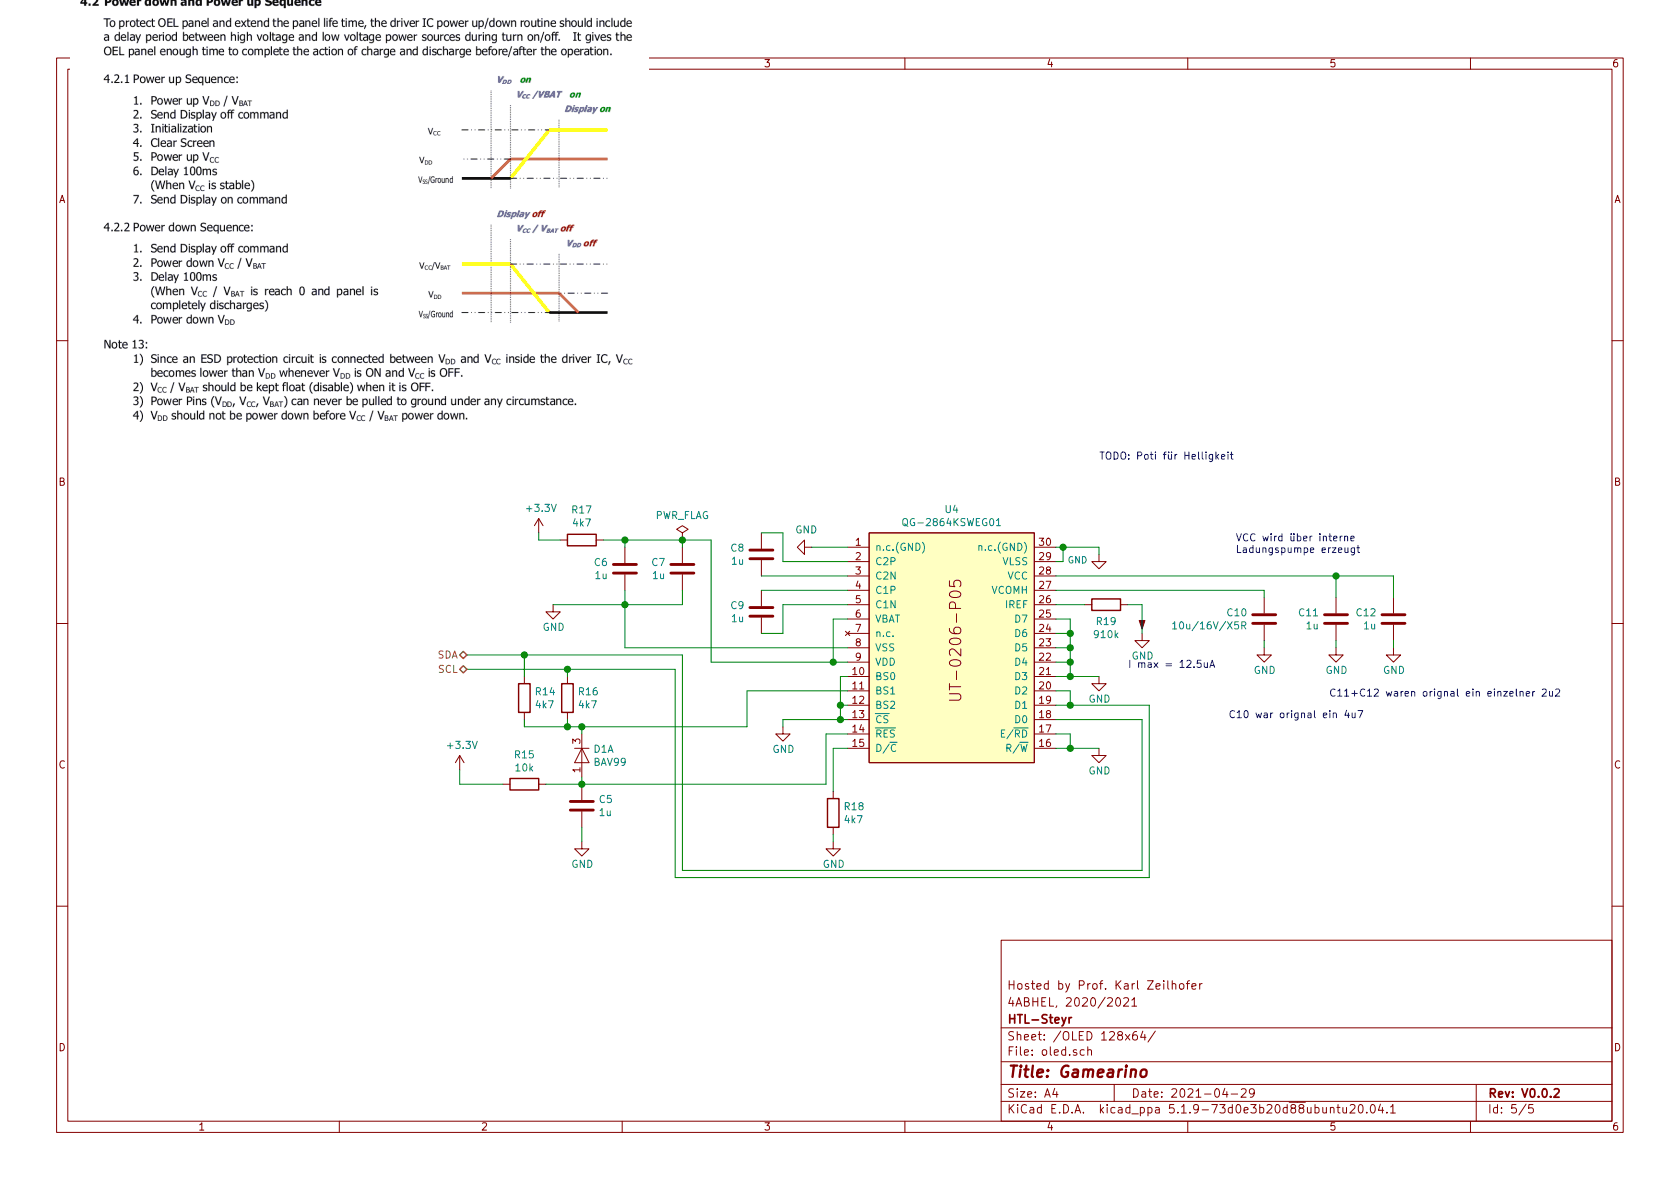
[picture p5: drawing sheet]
EESchema Schematic File Version 4
EELAYER 30 0
EELAYER END
$Descr A4 11693 8268
encoding utf-8
Sheet 5 5
Title "Gamearino"
Date "2021-04-29"
Rev "V0.0.2"
Comp "HTL-Steyr"
Comment1 "4ABHEL, 2020/2021"
Comment2 "Hosted by Prof. Karl Zeilhofer"
Comment3 ""
Comment4 ""
$EndDescr
Wire Wire Line
	7350 5100 7450 5100
Wire Wire Line
	7450 5100 7450 5200
Wire Wire Line
	7450 5200 7350 5200
Wire Wire Line
	7350 4300 7450 4300
Wire Wire Line
	7450 4300 7450 4400
Connection ~ 7450 4700
Wire Wire Line
	7450 4700 7350 4700
Wire Wire Line
	7350 4600 7450 4600
Connection ~ 7450 4600
Wire Wire Line
	7450 4600 7450 4700
Wire Wire Line
	7350 4500 7450 4500
Connection ~ 7450 4500
Wire Wire Line
	7450 4500 7450 4600
Wire Wire Line
	7350 4400 7450 4400
Connection ~ 7450 4400
Wire Wire Line
	7450 4400 7450 4500
$Comp
L Device:R R19
U 1 1
P 7700 4200
F 0 "R19" V 7815 4200 50  0000 C CNN
F 1 "910k" V 7906 4200 50  0000 C CNN
F 2 "Resistor_SMD:R_0603_1608Metric" V 7630 4200 50  0001 C CNN
F 3 "~" H 7700 4200 50  0001 C CNN
	1    7700 4200
	0    1    1    0   
$EndComp
Wire Wire Line
	7950 4400 7950 4200
Wire Wire Line
	7950 4200 7850 4200
Text Notes 7850 4650 0    50   ~ 0
I max = 12.5uA
$Comp
L htl_virtual:ARROW #ARROW1
U 1 1
P 7950 4350
F 0 "#ARROW1" V 8050 4350 50  0001 C CNN
F 1 "ARROW" V 7850 4350 50  0001 C CNN
F 2 "" V 7880 4350 50  0001 C CNN
F 3 "" H 7950 4330 50  0001 C CNN
	1    7950 4350
	1    0    0    -1  
$EndComp
Wire Wire Line
	8800 4500 8800 4450
Wire Wire Line
	8800 4150 8800 4100
Wire Wire Line
	9300 4000 9300 4150
Wire Wire Line
	9300 4500 9300 4450
$Comp
L Device:C C7
U 1 1
P 4750 3950
F 0 "C7" H 4635 3996 50  0000 R CNN
F 1 "1u" H 4635 3905 50  0000 R CNN
F 2 "Capacitor_SMD:C_0603_1608Metric" H 4788 3800 50  0001 C CNN
F 3 "~" H 4750 3950 50  0001 C CNN
F 4 "C1592" H 4750 3950 50  0001 C CNN "DistOrderNr"
F 5 "LCSC" H 4750 3950 50  0001 C CNN "Distributor"
F 6 "CL10A105KO8NNNC" H 4750 3950 50  0001 C CNN "ManPartNr"
F 7 "Samsung" H 4750 3950 50  0001 C CNN "Manufacturer"
F 8 "1uF ±10% 16V X5R" H 4750 3950 50  0001 C CNN "Notes"
F 9 "0.0039" H 4750 3950 50  0001 C CNN "PriceEUR"
F 10 "500" H 4750 3950 50  0001 C CNN "PriceForQty"
	1    4750 3950
	1    0    0    -1  
$EndComp
$Comp
L Device:C C6
U 1 1
P 4350 3950
F 0 "C6" H 4235 3996 50  0000 R CNN
F 1 "1u" H 4235 3905 50  0000 R CNN
F 2 "Capacitor_SMD:C_0603_1608Metric" H 4388 3800 50  0001 C CNN
F 3 "~" H 4350 3950 50  0001 C CNN
F 4 "C1592" H 4350 3950 50  0001 C CNN "DistOrderNr"
F 5 "LCSC" H 4350 3950 50  0001 C CNN "Distributor"
F 6 "CL10A105KO8NNNC" H 4350 3950 50  0001 C CNN "ManPartNr"
F 7 "Samsung" H 4350 3950 50  0001 C CNN "Manufacturer"
F 8 "1uF ±10% 16V X5R" H 4350 3950 50  0001 C CNN "Notes"
F 9 "0.0039" H 4350 3950 50  0001 C CNN "PriceEUR"
F 10 "500" H 4350 3950 50  0001 C CNN "PriceForQty"
	1    4350 3950
	1    0    0    -1  
$EndComp
Wire Wire Line
	4750 3800 4750 3750
Wire Wire Line
	4350 3800 4350 3750
Connection ~ 7450 5200
Wire Wire Line
	7650 5200 7450 5200
Wire Wire Line
	7650 4700 7450 4700
Wire Wire Line
	7450 4800 7350 4800
Wire Wire Line
	7350 4900 7450 4900
Wire Wire Line
	7450 4900 7450 4800
Text Notes 8600 3850 0    50   ~ 0
VCC wird über interne \nLadungspumpe erzeugt
Text Notes 7650 3200 0    50   ~ 0
TODO: Poti für Helligkeit
$Comp
L Device:C C9
U 1 1
P 5300 4250
F 0 "C9" H 5185 4296 50  0000 R CNN
F 1 "1u" H 5185 4205 50  0000 R CNN
F 2 "Capacitor_SMD:C_0603_1608Metric" H 5338 4100 50  0001 C CNN
F 3 "~" H 5300 4250 50  0001 C CNN
F 4 "C1592" H 5300 4250 50  0001 C CNN "DistOrderNr"
F 5 "LCSC" H 5300 4250 50  0001 C CNN "Distributor"
F 6 "CL10A105KO8NNNC" H 5300 4250 50  0001 C CNN "ManPartNr"
F 7 "Samsung" H 5300 4250 50  0001 C CNN "Manufacturer"
F 8 "1uF ±10% 16V X5R" H 5300 4250 50  0001 C CNN "Notes"
F 9 "0.0039" H 5300 4250 50  0001 C CNN "PriceEUR"
F 10 "500" H 5300 4250 50  0001 C CNN "PriceForQty"
	1    5300 4250
	1    0    0    -1  
$EndComp
$Comp
L Device:C C8
U 1 1
P 5300 3850
F 0 "C8" H 5185 3896 50  0000 R CNN
F 1 "1u" H 5185 3805 50  0000 R CNN
F 2 "Capacitor_SMD:C_0603_1608Metric" H 5338 3700 50  0001 C CNN
F 3 "~" H 5300 3850 50  0001 C CNN
F 4 "C1592" H 5300 3850 50  0001 C CNN "DistOrderNr"
F 5 "LCSC" H 5300 3850 50  0001 C CNN "Distributor"
F 6 "CL10A105KO8NNNC" H 5300 3850 50  0001 C CNN "ManPartNr"
F 7 "Samsung" H 5300 3850 50  0001 C CNN "Manufacturer"
F 8 "1uF ±10% 16V X5R" H 5300 3850 50  0001 C CNN "Notes"
F 9 "0.0039" H 5300 3850 50  0001 C CNN "PriceEUR"
F 10 "500" H 5300 3850 50  0001 C CNN "PriceForQty"
	1    5300 3850
	1    0    0    -1  
$EndComp
Wire Wire Line
	5450 3900 5900 3900
Wire Wire Line
	5300 3700 5450 3700
Wire Wire Line
	5450 3700 5450 3900
$Comp
L Device:R R?
U 1 1
P 4050 3750
AR Path="/6029C673" Ref="R?"  Part="1" 
AR Path="/5F8674B3/6029C673" Ref="R17"  Part="1" 
F 0 "R17" V 4257 3750 50  0000 C CNN
F 1 "4k7" V 4166 3750 50  0000 C CNN
F 2 "Resistor_SMD:R_0603_1608Metric" V 3980 3750 50  0001 C CNN
F 3 "~" H 4050 3750 50  0001 C CNN
	1    4050 3750
	0    -1   -1   0   
$EndComp
$Comp
L power:+3.3V #PWR023
U 1 1
P 3750 3700
F 0 "#PWR023" H 3750 3550 50  0001 C CNN
F 1 "+3.3V" H 3765 3873 50  0000 C CNN
F 2 "" H 3750 3700 50  0001 C CNN
F 3 "" H 3750 3700 50  0001 C CNN
	1    3750 3700
	1    0    0    -1  
$EndComp
Wire Wire Line
	3750 3700 3750 3750
Wire Wire Line
	3750 3750 3900 3750
Wire Wire Line
	4200 3750 4350 3750
Wire Wire Line
	4750 3750 4350 3750
Connection ~ 4350 3750
Connection ~ 4750 3750
Wire Wire Line
	4950 3750 4750 3750
$Comp
L power:GND #PWR027
U 1 1
P 5650 3800
F 0 "#PWR027" H 5650 3550 50  0001 C CNN
F 1 "GND" V 5527 3763 50  0000 C CNN
F 2 "" H 5650 3800 50  0001 C CNN
F 3 "" H 5650 3800 50  0001 C CNN
	1    5650 3800
	0    1    1    0   
$EndComp
$Comp
L power:GND #PWR024
U 1 1
P 3850 4200
F 0 "#PWR024" H 3850 3950 50  0001 C CNN
F 1 "GND" H 3854 4045 50  0000 C CNN
F 2 "" H 3850 4200 50  0001 C CNN
F 3 "" H 3850 4200 50  0001 C CNN
	1    3850 4200
	1    0    0    -1  
$EndComp
Wire Wire Line
	5900 4700 5850 4700
Wire Wire Line
	5850 4700 5850 4900
Wire Wire Line
	5900 5000 5850 5000
$Comp
L power:GND #PWR026
U 1 1
P 5450 5050
F 0 "#PWR026" H 5450 4800 50  0001 C CNN
F 1 "GND" H 5454 4895 50  0000 C CNN
F 2 "" H 5450 5050 50  0001 C CNN
F 3 "" H 5450 5050 50  0001 C CNN
	1    5450 5050
	1    0    0    -1  
$EndComp
Wire Wire Line
	5450 5000 5450 5050
Connection ~ 5850 5000
Wire Wire Line
	5850 5000 5450 5000
$Comp
L power:GND #PWR032
U 1 1
P 7950 4400
F 0 "#PWR032" H 7950 4150 50  0001 C CNN
F 1 "GND" H 7954 4245 50  0000 C CNN
F 2 "" H 7950 4400 50  0001 C CNN
F 3 "" H 7950 4400 50  0001 C CNN
	1    7950 4400
	1    0    0    -1  
$EndComp
$Comp
L power:GND #PWR033
U 1 1
P 8800 4500
F 0 "#PWR033" H 8800 4250 50  0001 C CNN
F 1 "GND" H 8804 4345 50  0000 C CNN
F 2 "" H 8800 4500 50  0001 C CNN
F 3 "" H 8800 4500 50  0001 C CNN
	1    8800 4500
	1    0    0    -1  
$EndComp
$Comp
L power:GND #PWR034
U 1 1
P 9300 4500
F 0 "#PWR034" H 9300 4250 50  0001 C CNN
F 1 "GND" H 9304 4345 50  0000 C CNN
F 2 "" H 9300 4500 50  0001 C CNN
F 3 "" H 9300 4500 50  0001 C CNN
	1    9300 4500
	1    0    0    -1  
$EndComp
$Comp
L power:GND #PWR029
U 1 1
P 7650 3850
F 0 "#PWR029" H 7650 3600 50  0001 C CNN
F 1 "GND" H 7573 3813 45  0000 R CNN
F 2 "" H 7650 3850 50  0001 C CNN
F 3 "" H 7650 3850 50  0001 C CNN
	1    7650 3850
	1    0    0    -1  
$EndComp
$Comp
L power:GND #PWR030
U 1 1
P 7650 4700
F 0 "#PWR030" H 7650 4450 50  0001 C CNN
F 1 "GND" H 7654 4545 50  0000 C CNN
F 2 "" H 7650 4700 50  0001 C CNN
F 3 "" H 7650 4700 50  0001 C CNN
	1    7650 4700
	1    0    0    -1  
$EndComp
$Comp
L power:GND #PWR031
U 1 1
P 7650 5200
F 0 "#PWR031" H 7650 4950 50  0001 C CNN
F 1 "GND" H 7654 5045 50  0000 C CNN
F 2 "" H 7650 5200 50  0001 C CNN
F 3 "" H 7650 5200 50  0001 C CNN
	1    7650 5200
	1    0    0    -1  
$EndComp
Wire Wire Line
	5650 3800 5900 3800
Wire Wire Line
	5900 4600 5800 4600
Wire Wire Line
	4950 3750 4950 4600
Wire Wire Line
	5800 4300 5800 4600
Wire Wire Line
	5800 4300 5900 4300
Connection ~ 5800 4600
Wire Wire Line
	5800 4600 4950 4600
Wire Wire Line
	4350 4200 3850 4200
Wire Wire Line
	4350 4100 4350 4200
Wire Wire Line
	4750 4200 4350 4200
Wire Wire Line
	4750 4100 4750 4200
Connection ~ 4350 4200
Wire Wire Line
	5900 4500 4350 4500
Wire Wire Line
	4350 4500 4350 4200
Wire Wire Line
	7350 5000 7950 5000
Connection ~ 7450 4900
$Comp
L Device:R R?
U 1 1
P 5800 5650
AR Path="/6035A676" Ref="R?"  Part="1" 
AR Path="/5F8674B3/6035A676" Ref="R18"  Part="1" 
F 0 "R18" H 5870 5696 50  0000 L CNN
F 1 "4k7" H 5870 5605 50  0000 L CNN
F 2 "Resistor_SMD:R_0603_1608Metric" V 5730 5650 50  0001 C CNN
F 3 "~" H 5800 5650 50  0001 C CNN
	1    5800 5650
	1    0    0    -1  
$EndComp
$Comp
L power:GND #PWR028
U 1 1
P 5800 5850
F 0 "#PWR028" H 5800 5600 50  0001 C CNN
F 1 "GND" H 5804 5695 50  0000 C CNN
F 2 "" H 5800 5850 50  0001 C CNN
F 3 "" H 5800 5850 50  0001 C CNN
	1    5800 5850
	1    0    0    -1  
$EndComp
Wire Wire Line
	5900 5200 5800 5200
Wire Wire Line
	5800 5800 5800 5850
Wire Wire Line
	5900 5100 5750 5100
Wire Wire Line
	7350 3800 7400 3800
Wire Wire Line
	7650 3800 7650 3850
Wire Wire Line
	7350 3900 7400 3900
Wire Wire Line
	7400 3900 7400 3800
Connection ~ 7400 3800
Wire Wire Line
	7400 3800 7650 3800
Wire Wire Line
	7350 4200 7550 4200
Wire Wire Line
	7350 4000 9300 4000
Wire Wire Line
	7350 4100 8800 4100
Wire Wire Line
	5900 4100 5300 4100
Wire Wire Line
	5900 4200 5450 4200
Wire Wire Line
	5450 4200 5450 4400
Wire Wire Line
	5450 4400 5300 4400
Wire Wire Line
	5900 4800 5200 4800
Wire Wire Line
	8000 4900 8000 6100
Wire Wire Line
	7450 4900 8000 4900
Wire Wire Line
	7950 5000 7950 6050
Wire Wire Line
	5800 5200 5800 5500
Wire Wire Line
	4050 5450 5750 5450
$Comp
L Device:C C5
U 1 1
P 4050 5600
F 0 "C5" H 4165 5646 50  0000 L CNN
F 1 "1u" H 4165 5555 50  0000 L CNN
F 2 "Capacitor_SMD:C_0603_1608Metric" H 4088 5450 50  0001 C CNN
F 3 "~" H 4050 5600 50  0001 C CNN
F 4 "C1592" H 4050 5600 50  0001 C CNN "DistOrderNr"
F 5 "LCSC" H 4050 5600 50  0001 C CNN "Distributor"
F 6 "CL10A105KO8NNNC" H 4050 5600 50  0001 C CNN "ManPartNr"
F 7 "Samsung" H 4050 5600 50  0001 C CNN "Manufacturer"
F 8 "1uF ±10% 16V X5R" H 4050 5600 50  0001 C CNN "Notes"
F 9 "0.0039" H 4050 5600 50  0001 C CNN "PriceEUR"
F 10 "500" H 4050 5600 50  0001 C CNN "PriceForQty"
	1    4050 5600
	1    0    0    -1  
$EndComp
Wire Wire Line
	3800 5450 4050 5450
Wire Wire Line
	4050 5100 4050 5050
Wire Wire Line
	4050 5750 4050 5850
$Comp
L power:GND #PWR025
U 1 1
P 4050 5850
F 0 "#PWR025" H 4050 5600 50  0001 C CNN
F 1 "GND" H 4054 5695 50  0000 C CNN
F 2 "" H 4050 5850 50  0001 C CNN
F 3 "" H 4050 5850 50  0001 C CNN
	1    4050 5850
	1    0    0    -1  
$EndComp
$Comp
L Device:R R?
U 1 1
P 3650 4850
AR Path="/6036B9B6" Ref="R?"  Part="1" 
AR Path="/5F8674B3/6036B9B6" Ref="R14"  Part="1" 
F 0 "R14" H 3720 4896 50  0000 L CNN
F 1 "4k7" H 3720 4805 50  0000 L CNN
F 2 "Resistor_SMD:R_0603_1608Metric" V 3580 4850 50  0001 C CNN
F 3 "~" H 3650 4850 50  0001 C CNN
	1    3650 4850
	1    0    0    -1  
$EndComp
Wire Wire Line
	3200 5450 3500 5450
Wire Wire Line
	3200 5350 3200 5450
$Comp
L power:+3.3V #PWR022
U 1 1
P 3200 5350
F 0 "#PWR022" H 3200 5200 50  0001 C CNN
F 1 "+3.3V" H 3215 5523 50  0000 C CNN
F 2 "" H 3200 5350 50  0001 C CNN
F 3 "" H 3200 5350 50  0001 C CNN
	1    3200 5350
	1    0    0    -1  
$EndComp
$Comp
L Device:R R15
U 1 1
P 3650 5450
F 0 "R15" V 3443 5450 50  0000 C CNN
F 1 "10k" V 3534 5450 50  0000 C CNN
F 2 "Resistor_SMD:R_0603_1608Metric" V 3580 5450 50  0001 C CNN
F 3 "~" H 3650 5450 50  0001 C CNN
	1    3650 5450
	0    1    1    0   
$EndComp
Wire Wire Line
	4750 6050 4750 4550
Wire Wire Line
	4750 4550 3650 4550
Wire Wire Line
	4750 6050 7950 6050
Connection ~ 3650 4550
Wire Wire Line
	3650 4550 3250 4550
Wire Wire Line
	3650 4550 3650 4700
Wire Wire Line
	3250 4650 3950 4650
Wire Wire Line
	3950 4700 3950 4650
Connection ~ 3950 4650
Wire Wire Line
	3950 4650 4700 4650
$Comp
L Device:R R?
U 1 1
P 3950 4850
AR Path="/6036B9BC" Ref="R?"  Part="1" 
AR Path="/5F8674B3/6036B9BC" Ref="R16"  Part="1" 
F 0 "R16" H 4020 4896 50  0000 L CNN
F 1 "4k7" H 4020 4805 50  0000 L CNN
F 2 "Resistor_SMD:R_0603_1608Metric" V 3880 4850 50  0001 C CNN
F 3 "~" H 3950 4850 50  0001 C CNN
	1    3950 4850
	1    0    0    -1  
$EndComp
Wire Wire Line
	4050 5050 3950 5050
Wire Wire Line
	3650 5050 3650 5000
Wire Wire Line
	3950 5000 3950 5050
Connection ~ 3950 5050
Wire Wire Line
	3950 5050 3650 5050
Wire Wire Line
	4050 5050 5200 5050
Wire Wire Line
	5200 4800 5200 5050
Connection ~ 4050 5050
Connection ~ 4050 5450
$Comp
L Diode:BAV99 D1
U 1 1
P 4050 5250
F 0 "D1" V 4004 5329 50  0000 L CNN
F 1 "BAV99" V 4095 5329 50  0000 L CNN
F 2 "Package_TO_SOT_SMD:SOT-23" H 4050 5250 50  0001 C CNN
F 3 "~" H 4050 5250 50  0001 C CNN
F 4 "C181111" H 4050 5250 50  0001 C CNN "DistOrderNr"
F 5 "LCSC" H 4050 5250 50  0001 C CNN "Distributor"
F 6 "BAV99" H 4050 5250 50  0001 C CNN "ManPartNr"
F 7 "Guangdong Hottech" H 4050 5250 50  0001 C CNN "Manufacturer"
F 8 "70V 200mA 1.25V @ 150mA 6ns" H 4050 5250 50  0001 C CNN "Notes"
F 9 "0.0097" H 4050 5250 50  0001 C CNN "PriceEUR"
F 10 "50" H 4050 5250 50  0001 C CNN "PriceForQty"
F 11 "https://lcsc.com/product-detail/Switching-Diode_BAV99-chip0-23_C181111.html" H 4050 5250 50  0001 C CNN "Weblink"
	1    4050 5250
	0    1    1    0   
$EndComp
Wire Wire Line
	4050 5400 4050 5450
Wire Wire Line
	4700 6100 4700 4650
Wire Wire Line
	8000 6100 4700 6100
Wire Wire Line
	5750 5100 5750 5450
Text HLabel 3250 4550 0    50   BiDi ~ 0
SDA
Text HLabel 3250 4650 0    50   BiDi ~ 0
SCL
$Comp
L htl_modules:UT-0206-P05 U?
U 1 1
P 6650 4500
AR Path="/5F87E1EB" Ref="U?"  Part="1" 
AR Path="/5F8674B3/5F87E1EB" Ref="U4"  Part="1" 
F 0 "U4" H 6625 5465 50  0000 C CNN
F 1 "QG-2864KSWEG01" H 6625 5374 50  0000 C CNN
F 2 "gamearino:OLED_128x64_FlatRibbon_30" H 6100 3800 50  0001 C CNN
F 3 "https://datasheet.lcsc.com/szlcsc/1811151642_Shenzhen-Allvision-Tech-QG-2864KSWEG01_C85007.pdf" H 6100 3800 50  0001 C CNN
F 4 "OLED 128x64" H 6650 4500 50  0001 C CNN "Notes"
F 5 "C85007" H 6650 4500 50  0001 C CNN "DistOrderNr"
F 6 "LCSC" H 6650 4500 50  0001 C CNN "Distributor"
F 7 "QG-2864KSWEG01" H 6650 4500 50  0001 C CNN "ManPartNr"
F 8 "Shenzhen Allvision Tech" H 6650 4500 50  0001 C CNN "Manufacturer"
	1    6650 4500
	1    0    0    -1  
$EndComp
Wire Wire Line
	5900 4900 5850 4900
Connection ~ 5850 4900
Wire Wire Line
	5850 4900 5850 5000
Wire Wire Line
	5300 4000 5900 4000
$Comp
L Device:C C?
U 1 1
P 8800 4300
AR Path="/5F90221A/608BA1D2" Ref="C?"  Part="1" 
AR Path="/5F8D661A/608BA1D2" Ref="C?"  Part="1" 
AR Path="/5F8674B3/608BA1D2" Ref="C10"  Part="1" 
F 0 "C10" H 8686 4346 50  0000 R CNN
F 1 "10u/16V/X5R" H 8686 4255 50  0000 R CNN
F 2 "Capacitor_SMD:C_0805_2012Metric" H 8838 4150 50  0001 C CNN
F 3 "https://datasheet.lcsc.com/szlcsc/1811151151_Samsung-Electro-Mechanics-CL21A106KOQNNNE_C1713.pdf" H 8800 4300 50  0001 C CNN
F 4 "C1713" H 8800 4300 50  0001 C CNN "DistOrderNr"
F 5 "LCSC" H 8800 4300 50  0001 C CNN "Distributor"
F 6 "CL21A106KOQNNNE" H 8800 4300 50  0001 C CNN "ManPartNr"
F 7 "Samsung" H 8800 4300 50  0001 C CNN "Manufacturer"
F 8 "10uF ±10% 16V X5R" H 8800 4300 50  0001 C CNN "Notes"
F 9 "0.011386" H 8800 4300 50  0001 C CNN "PriceEUR"
F 10 "200" H 8800 4300 50  0001 C CNN "PriceForQty"
F 11 "https://lcsc.com/product-detail/Multilayer-Ceramic-Capacitors-MLCC-SMD-SMT_SAMSUNG_CL21A106KOQNNNE_10uF-106-10-16V_C1713.html" H 8800 4300 50  0001 C CNN "Weblink"
	1    8800 4300
	1    0    0    -1  
$EndComp
Wire Wire Line
	9300 4000 9700 4000
Wire Wire Line
	9700 4000 9700 4150
Wire Wire Line
	9700 4450 9700 4500
Connection ~ 9300 4000
$Comp
L power:GND #PWR035
U 1 1
P 9700 4500
F 0 "#PWR035" H 9700 4250 50  0001 C CNN
F 1 "GND" H 9704 4345 50  0000 C CNN
F 2 "" H 9700 4500 50  0001 C CNN
F 3 "" H 9700 4500 50  0001 C CNN
	1    9700 4500
	1    0    0    -1  
$EndComp
$Comp
L Device:C C11
U 1 1
P 9300 4300
F 0 "C11" H 9185 4346 50  0000 R CNN
F 1 "1u" H 9185 4255 50  0000 R CNN
F 2 "Capacitor_SMD:C_0603_1608Metric" H 9338 4150 50  0001 C CNN
F 3 "~" H 9300 4300 50  0001 C CNN
F 4 "C1592" H 9300 4300 50  0001 C CNN "DistOrderNr"
F 5 "LCSC" H 9300 4300 50  0001 C CNN "Distributor"
F 6 "CL10A105KO8NNNC" H 9300 4300 50  0001 C CNN "ManPartNr"
F 7 "Samsung" H 9300 4300 50  0001 C CNN "Manufacturer"
F 8 "1uF ±10% 16V X5R" H 9300 4300 50  0001 C CNN "Notes"
F 9 "0.0039" H 9300 4300 50  0001 C CNN "PriceEUR"
F 10 "500" H 9300 4300 50  0001 C CNN "PriceForQty"
	1    9300 4300
	1    0    0    -1  
$EndComp
$Comp
L Device:C C12
U 1 1
P 9700 4300
F 0 "C12" H 9585 4346 50  0000 R CNN
F 1 "1u" H 9585 4255 50  0000 R CNN
F 2 "Capacitor_SMD:C_0603_1608Metric" H 9738 4150 50  0001 C CNN
F 3 "~" H 9700 4300 50  0001 C CNN
F 4 "C1592" H 9700 4300 50  0001 C CNN "DistOrderNr"
F 5 "LCSC" H 9700 4300 50  0001 C CNN "Distributor"
F 6 "CL10A105KO8NNNC" H 9700 4300 50  0001 C CNN "ManPartNr"
F 7 "Samsung" H 9700 4300 50  0001 C CNN "Manufacturer"
F 8 "1uF ±10% 16V X5R" H 9700 4300 50  0001 C CNN "Notes"
F 9 "0.0039" H 9700 4300 50  0001 C CNN "PriceEUR"
F 10 "500" H 9700 4300 50  0001 C CNN "PriceForQty"
	1    9700 4300
	1    0    0    -1  
$EndComp
$Comp
L power:PWR_FLAG #FLG03
U 1 1
P 4750 3750
F 0 "#FLG03" H 4750 3825 50  0001 C CNN
F 1 "PWR_FLAG" H 4750 3923 50  0000 C CNN
F 2 "" H 4750 3750 50  0001 C CNN
F 3 "~" H 4750 3750 50  0001 C CNN
	1    4750 3750
	1    0    0    -1  
$EndComp
Text Notes 9250 4850 0    50   ~ 0
C11+C12 waren orignal ein einzelner 2u2
Text Notes 8550 5000 0    50   ~ 0
C10 war orignal ein 4u7
$EndSCHEMATC
